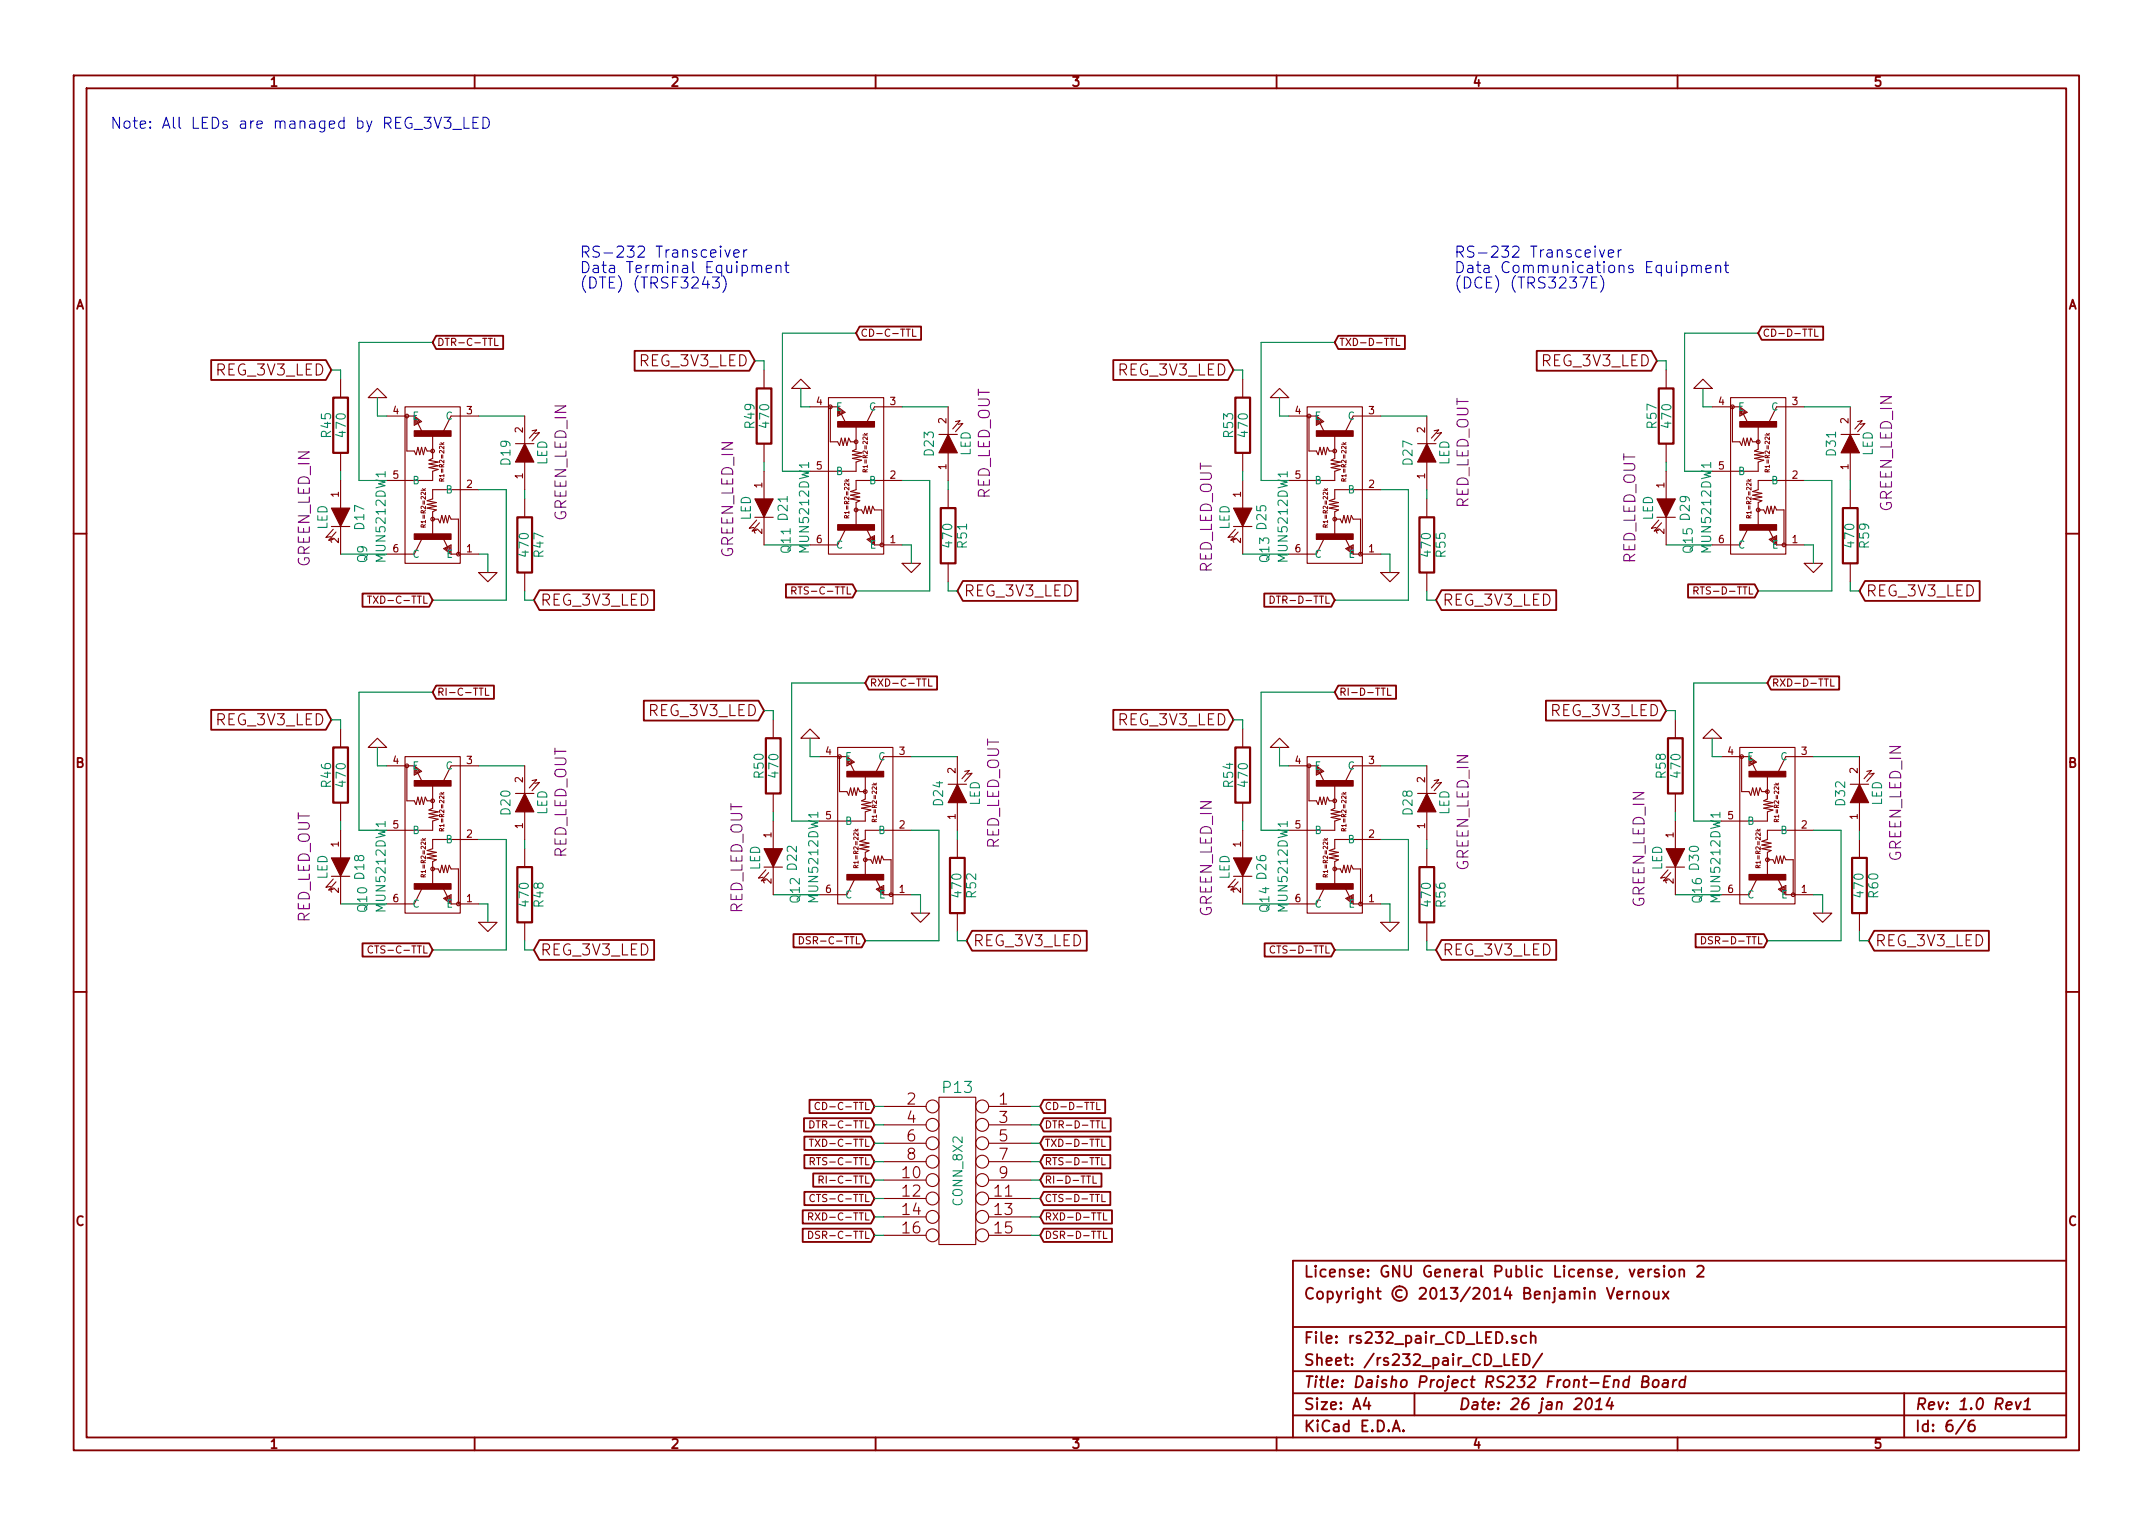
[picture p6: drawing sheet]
EESchema Schematic File Version 2  date 26/01/2014 16:37:13
LIBS:power
LIBS:device
LIBS:transistors
LIBS:conn
LIBS:linear
LIBS:regul
LIBS:74xx
LIBS:cmos4000
LIBS:adc-dac
LIBS:memory
LIBS:xilinx
LIBS:special
LIBS:microcontrollers
LIBS:dsp
LIBS:microchip
LIBS:analog_switches
LIBS:motorola
LIBS:texas
LIBS:intel
LIBS:audio
LIBS:interface
LIBS:digital-audio
LIBS:philips
LIBS:display
LIBS:cypress
LIBS:siliconi
LIBS:opto
LIBS:atmel
LIBS:contrib
LIBS:valves
LIBS:samtec_qsh_090-d
LIBS:hole
LIBS:TRS3237E
LIBS:TRSF3243
LIBS:MUN5212DW1
LIBS:MIC5318
LIBS:rs232_fe-cache
EELAYER 24 0
EELAYER END
$Descr A4 11693 8268
encoding utf-8
Sheet 6 6
Title "Daisho Project RS232 Front-End Board"
Date "26 jan 2014"
Rev "1.0 Rev1"
Comp ""
Comment1 "Copyright © 2013/2014 Benjamin Vernoux"
Comment2 "License: GNU General Public License, version 2"
Comment3 ""
Comment4 ""
$EndDescr
$Comp
L MUN5212DW1 Q9
U 1 1
P 2300 2650
F 0 "Q9" H 1900 2950 50  0000 L BNN
F 1 "MUN5212DW1" H 1900 2850 50  0000 L BNN
F 2 "transistor-npn" H 2300 2800 50  0001 C CNN
F 3 "http://www.onsemi.com/pub/Collateral/DTC124ED-D.PDF" H 2300 2650 60  0001 C CNN
F 4 "OnSemi" H 2300 2650 60  0001 C CNN "Manufacturer"
F 5 "MUN5212DW1T1G" H 2300 2650 60  0001 C CNN "Part#"
F 6 "Dual NPN Bipolar Digital Transistor (BRT)" H 2300 2650 60  0001 C CNN "Description"
F 7 "http://www.digikey.com/product-detail/en/MUN5212DW1T1G/MUN5212DW1T1GOSCT-ND/3462375" H 2300 2650 60  0001 C CNN "DigiKey"
	1    2300 2650
	0    -1   -1   0   
$EndComp
$Comp
L R R45
U 1 1
P 1850 2300
F 0 "R45" V 1930 2300 50  0000 C CNN
F 1 "470" V 1850 2300 50  0000 C CNN
F 2 "" H 1850 2300 60  0000 C CNN
F 3 "" H 1850 2300 60  0000 C CNN
	1    1850 2300
	-1   0    0    1   
$EndComp
Wire Wire Line
	2100 3000 1850 3000
Wire Wire Line
	1850 2600 1850 2550
$Comp
L GND #PWR058
U 1 1
P 2650 3100
F 0 "#PWR058" H 2650 3100 30  0001 C CNN
F 1 "GND" H 2650 3030 30  0001 C CNN
F 2 "" H 2650 3100 60  0001 C CNN
F 3 "" H 2650 3100 60  0001 C CNN
	1    2650 3100
	1    0    0    -1  
$EndComp
Wire Wire Line
	2600 3000 2650 3000
Wire Wire Line
	2650 3000 2650 3100
Text GLabel 1800 2000 0    60   Input ~ 0
REG_3V3_LED
Wire Wire Line
	1800 2000 1850 2000
Wire Wire Line
	1850 2000 1850 2050
$Comp
L R R47
U 1 1
P 2850 2950
F 0 "R47" V 2930 2950 50  0000 C CNN
F 1 "470" V 2850 2950 50  0000 C CNN
F 2 "" H 2850 2950 60  0000 C CNN
F 3 "" H 2850 2950 60  0000 C CNN
	1    2850 2950
	1    0    0    -1  
$EndComp
Wire Wire Line
	2600 2250 2850 2250
Wire Wire Line
	2850 2650 2850 2700
Text GLabel 2900 3250 2    60   Input ~ 0
REG_3V3_LED
Wire Wire Line
	2900 3250 2850 3250
Wire Wire Line
	2850 3250 2850 3200
$Comp
L GND #PWR059
U 1 1
P 2050 2150
F 0 "#PWR059" H 2050 2150 30  0001 C CNN
F 1 "GND" H 2050 2080 30  0001 C CNN
F 2 "" H 2050 2150 60  0001 C CNN
F 3 "" H 2050 2150 60  0001 C CNN
	1    2050 2150
	-1   0    0    1   
$EndComp
Wire Wire Line
	2100 2250 2050 2250
Wire Wire Line
	2050 2250 2050 2150
Wire Wire Line
	2100 2600 1950 2600
Wire Wire Line
	1950 2600 1950 1850
Wire Wire Line
	1950 1850 2350 1850
Wire Wire Line
	2600 2650 2750 2650
Wire Wire Line
	2750 2650 2750 3250
Wire Wire Line
	2750 3250 2350 3250
Text GLabel 2350 1850 2    39   Input ~ 0
DTR-C-TTL
$Comp
L MUN5212DW1 Q11
U 1 1
P 4600 2600
F 0 "Q11" H 4200 2900 50  0000 L BNN
F 1 "MUN5212DW1" H 4200 2800 50  0000 L BNN
F 2 "transistor-npn" H 4600 2750 50  0001 C CNN
F 3 "http://www.onsemi.com/pub/Collateral/DTC124ED-D.PDF" H 4600 2600 60  0001 C CNN
F 4 "OnSemi" H 4600 2600 60  0001 C CNN "Manufacturer"
F 5 "MUN5212DW1T1G" H 4600 2600 60  0001 C CNN "Part#"
F 6 "Dual NPN Bipolar Digital Transistor (BRT)" H 4600 2600 60  0001 C CNN "Description"
F 7 "http://www.digikey.com/product-detail/en/MUN5212DW1T1G/MUN5212DW1T1GOSCT-ND/3462375" H 4600 2600 60  0001 C CNN "DigiKey"
	1    4600 2600
	0    -1   -1   0   
$EndComp
$Comp
L R R49
U 1 1
P 4150 2250
F 0 "R49" V 4230 2250 50  0000 C CNN
F 1 "470" V 4150 2250 50  0000 C CNN
F 2 "" H 4150 2250 60  0000 C CNN
F 3 "" H 4150 2250 60  0000 C CNN
	1    4150 2250
	-1   0    0    1   
$EndComp
Wire Wire Line
	4400 2950 4150 2950
Wire Wire Line
	4150 2550 4150 2500
$Comp
L GND #PWR060
U 1 1
P 4950 3050
F 0 "#PWR060" H 4950 3050 30  0001 C CNN
F 1 "GND" H 4950 2980 30  0001 C CNN
F 2 "" H 4950 3050 60  0001 C CNN
F 3 "" H 4950 3050 60  0001 C CNN
	1    4950 3050
	1    0    0    -1  
$EndComp
Wire Wire Line
	4900 2950 4950 2950
Wire Wire Line
	4950 2950 4950 3050
Text GLabel 4100 1950 0    60   Input ~ 0
REG_3V3_LED
Wire Wire Line
	4100 1950 4150 1950
Wire Wire Line
	4150 1950 4150 2000
$Comp
L R R51
U 1 1
P 5150 2900
F 0 "R51" V 5230 2900 50  0000 C CNN
F 1 "470" V 5150 2900 50  0000 C CNN
F 2 "" H 5150 2900 60  0000 C CNN
F 3 "" H 5150 2900 60  0000 C CNN
	1    5150 2900
	1    0    0    -1  
$EndComp
Wire Wire Line
	4900 2200 5150 2200
Wire Wire Line
	5150 2600 5150 2650
Text GLabel 5200 3200 2    60   Input ~ 0
REG_3V3_LED
Wire Wire Line
	5200 3200 5150 3200
Wire Wire Line
	5150 3200 5150 3150
$Comp
L GND #PWR061
U 1 1
P 4350 2100
F 0 "#PWR061" H 4350 2100 30  0001 C CNN
F 1 "GND" H 4350 2030 30  0001 C CNN
F 2 "" H 4350 2100 60  0001 C CNN
F 3 "" H 4350 2100 60  0001 C CNN
	1    4350 2100
	-1   0    0    1   
$EndComp
Wire Wire Line
	4400 2200 4350 2200
Wire Wire Line
	4350 2200 4350 2100
Wire Wire Line
	4400 2550 4250 2550
Wire Wire Line
	4250 2550 4250 1800
Wire Wire Line
	4250 1800 4650 1800
Wire Wire Line
	4900 2600 5050 2600
Wire Wire Line
	5050 2600 5050 3200
Wire Wire Line
	5050 3200 4650 3200
Text GLabel 4650 3200 0    39   Input ~ 0
RTS-C-TTL
$Comp
L MUN5212DW1 Q10
U 1 1
P 2300 4550
F 0 "Q10" H 1900 4850 50  0000 L BNN
F 1 "MUN5212DW1" H 1900 4750 50  0000 L BNN
F 2 "transistor-npn" H 2300 4700 50  0001 C CNN
F 3 "http://www.onsemi.com/pub/Collateral/DTC124ED-D.PDF" H 2300 4550 60  0001 C CNN
F 4 "OnSemi" H 2300 4550 60  0001 C CNN "Manufacturer"
F 5 "MUN5212DW1T1G" H 2300 4550 60  0001 C CNN "Part#"
F 6 "Dual NPN Bipolar Digital Transistor (BRT)" H 2300 4550 60  0001 C CNN "Description"
F 7 "http://www.digikey.com/product-detail/en/MUN5212DW1T1G/MUN5212DW1T1GOSCT-ND/3462375" H 2300 4550 60  0001 C CNN "DigiKey"
	1    2300 4550
	0    -1   -1   0   
$EndComp
$Comp
L R R46
U 1 1
P 1850 4200
F 0 "R46" V 1930 4200 50  0000 C CNN
F 1 "470" V 1850 4200 50  0000 C CNN
F 2 "" H 1850 4200 60  0000 C CNN
F 3 "" H 1850 4200 60  0000 C CNN
	1    1850 4200
	-1   0    0    1   
$EndComp
Wire Wire Line
	2100 4900 1850 4900
Wire Wire Line
	1850 4500 1850 4450
$Comp
L GND #PWR062
U 1 1
P 2650 5000
F 0 "#PWR062" H 2650 5000 30  0001 C CNN
F 1 "GND" H 2650 4930 30  0001 C CNN
F 2 "" H 2650 5000 60  0001 C CNN
F 3 "" H 2650 5000 60  0001 C CNN
	1    2650 5000
	1    0    0    -1  
$EndComp
Wire Wire Line
	2600 4900 2650 4900
Wire Wire Line
	2650 4900 2650 5000
Text GLabel 1800 3900 0    60   Input ~ 0
REG_3V3_LED
Wire Wire Line
	1800 3900 1850 3900
Wire Wire Line
	1850 3900 1850 3950
$Comp
L R R48
U 1 1
P 2850 4850
F 0 "R48" V 2930 4850 50  0000 C CNN
F 1 "470" V 2850 4850 50  0000 C CNN
F 2 "" H 2850 4850 60  0000 C CNN
F 3 "" H 2850 4850 60  0000 C CNN
	1    2850 4850
	1    0    0    -1  
$EndComp
Wire Wire Line
	2600 4150 2850 4150
Wire Wire Line
	2850 4550 2850 4600
Text GLabel 2900 5150 2    60   Input ~ 0
REG_3V3_LED
Wire Wire Line
	2900 5150 2850 5150
Wire Wire Line
	2850 5150 2850 5100
$Comp
L GND #PWR063
U 1 1
P 2050 4050
F 0 "#PWR063" H 2050 4050 30  0001 C CNN
F 1 "GND" H 2050 3980 30  0001 C CNN
F 2 "" H 2050 4050 60  0001 C CNN
F 3 "" H 2050 4050 60  0001 C CNN
	1    2050 4050
	-1   0    0    1   
$EndComp
Wire Wire Line
	2100 4150 2050 4150
Wire Wire Line
	2050 4150 2050 4050
Wire Wire Line
	2100 4500 1950 4500
Wire Wire Line
	1950 4500 1950 3750
Wire Wire Line
	1950 3750 2350 3750
Wire Wire Line
	2600 4550 2750 4550
Wire Wire Line
	2750 4550 2750 5150
Wire Wire Line
	2750 5150 2350 5150
$Comp
L MUN5212DW1 Q12
U 1 1
P 4650 4500
F 0 "Q12" H 4250 4800 50  0000 L BNN
F 1 "MUN5212DW1" H 4250 4700 50  0000 L BNN
F 2 "transistor-npn" H 4650 4650 50  0001 C CNN
F 3 "http://www.onsemi.com/pub/Collateral/DTC124ED-D.PDF" H 4650 4500 60  0001 C CNN
F 4 "OnSemi" H 4650 4500 60  0001 C CNN "Manufacturer"
F 5 "MUN5212DW1T1G" H 4650 4500 60  0001 C CNN "Part#"
F 6 "Dual NPN Bipolar Digital Transistor (BRT)" H 4650 4500 60  0001 C CNN "Description"
F 7 "http://www.digikey.com/product-detail/en/MUN5212DW1T1G/MUN5212DW1T1GOSCT-ND/3462375" H 4650 4500 60  0001 C CNN "DigiKey"
	1    4650 4500
	0    -1   -1   0   
$EndComp
$Comp
L R R50
U 1 1
P 4200 4150
F 0 "R50" V 4280 4150 50  0000 C CNN
F 1 "470" V 4200 4150 50  0000 C CNN
F 2 "" H 4200 4150 60  0000 C CNN
F 3 "" H 4200 4150 60  0000 C CNN
	1    4200 4150
	-1   0    0    1   
$EndComp
Wire Wire Line
	4450 4850 4200 4850
Wire Wire Line
	4200 4450 4200 4400
$Comp
L GND #PWR064
U 1 1
P 5000 4950
F 0 "#PWR064" H 5000 4950 30  0001 C CNN
F 1 "GND" H 5000 4880 30  0001 C CNN
F 2 "" H 5000 4950 60  0001 C CNN
F 3 "" H 5000 4950 60  0001 C CNN
	1    5000 4950
	1    0    0    -1  
$EndComp
Text GLabel 4150 3850 0    60   Input ~ 0
REG_3V3_LED
Wire Wire Line
	4150 3850 4200 3850
Wire Wire Line
	4200 3850 4200 3900
$Comp
L R R52
U 1 1
P 5200 4800
F 0 "R52" V 5280 4800 50  0000 C CNN
F 1 "470" V 5200 4800 50  0000 C CNN
F 2 "" H 5200 4800 60  0000 C CNN
F 3 "" H 5200 4800 60  0000 C CNN
	1    5200 4800
	1    0    0    -1  
$EndComp
Wire Wire Line
	4950 4100 5200 4100
Wire Wire Line
	5200 4500 5200 4550
Text GLabel 5250 5100 2    60   Input ~ 0
REG_3V3_LED
Wire Wire Line
	5250 5100 5200 5100
Wire Wire Line
	5200 5100 5200 5050
$Comp
L GND #PWR065
U 1 1
P 4400 4000
F 0 "#PWR065" H 4400 4000 30  0001 C CNN
F 1 "GND" H 4400 3930 30  0001 C CNN
F 2 "" H 4400 4000 60  0001 C CNN
F 3 "" H 4400 4000 60  0001 C CNN
	1    4400 4000
	-1   0    0    1   
$EndComp
Wire Wire Line
	4450 4100 4400 4100
Wire Wire Line
	4400 4100 4400 4000
Wire Wire Line
	4450 4450 4300 4450
Wire Wire Line
	4300 4450 4300 3700
Wire Wire Line
	4300 3700 4700 3700
Wire Wire Line
	4950 4500 5100 4500
Wire Wire Line
	5100 4500 5100 5100
Wire Wire Line
	5100 5100 4700 5100
Text GLabel 2350 3250 0    39   Input ~ 0
TXD-C-TTL
$Comp
L CONN_8X2 P13
U 1 1
P 5200 6350
F 0 "P13" H 5200 6800 60  0000 C CNN
F 1 "CONN_8X2" V 5200 6350 50  0000 C CNN
F 2 "" H 5200 6350 60  0001 C CNN
F 3 "" H 5200 6350 60  0001 C CNN
F 4 "FCI" H 5200 6350 60  0001 C CNN "Manufacturer"
F 5 "67996-416HLF" H 5200 6350 60  0001 C CNN "Part#"
F 6 "CONN HEADER 16POS .100 STR TIN" H 5200 6350 60  0001 C CNN "Description"
F 7 "http://www.digikey.com/product-detail/en/67996-416HLF/609-3220-ND/1878538" H 5200 6350 60  0001 C CNN "Field7"
	1    5200 6350
	-1   0    0    -1  
$EndComp
Text GLabel 4750 6000 0    39   Input ~ 0
CD-C-TTL
Text GLabel 4750 6100 0    39   Input ~ 0
DTR-C-TTL
Text GLabel 4750 6200 0    39   Input ~ 0
TXD-C-TTL
Text GLabel 4750 6300 0    39   Input ~ 0
RTS-C-TTL
Text GLabel 4750 6400 0    39   Input ~ 0
RI-C-TTL
Text GLabel 4750 6500 0    39   Input ~ 0
CTS-C-TTL
Text GLabel 4750 6600 0    39   Input ~ 0
RXD-C-TTL
Text GLabel 4750 6700 0    39   Input ~ 0
DSR-C-TTL
Text GLabel 5650 6000 2    39   Input ~ 0
CD-D-TTL
Text GLabel 5650 6100 2    39   Input ~ 0
DTR-D-TTL
Text GLabel 5650 6200 2    39   Input ~ 0
TXD-D-TTL
Text GLabel 5650 6300 2    39   Input ~ 0
RTS-D-TTL
Text GLabel 5650 6400 2    39   Input ~ 0
RI-D-TTL
Text GLabel 5650 6500 2    39   Input ~ 0
CTS-D-TTL
Text GLabel 5650 6600 2    39   Input ~ 0
RXD-D-TTL
Text GLabel 5650 6700 2    39   Input ~ 0
DSR-D-TTL
Wire Wire Line
	4750 6000 4800 6000
Wire Wire Line
	4800 6100 4750 6100
Wire Wire Line
	4750 6200 4800 6200
Wire Wire Line
	4800 6300 4750 6300
Wire Wire Line
	4750 6400 4800 6400
Wire Wire Line
	4800 6500 4750 6500
Wire Wire Line
	4750 6600 4800 6600
Wire Wire Line
	4800 6700 4750 6700
Wire Wire Line
	5600 6000 5650 6000
Wire Wire Line
	5650 6100 5600 6100
Wire Wire Line
	5600 6200 5650 6200
Wire Wire Line
	5650 6300 5600 6300
Wire Wire Line
	5600 6400 5650 6400
Wire Wire Line
	5650 6500 5600 6500
Wire Wire Line
	5600 6600 5650 6600
Wire Wire Line
	5650 6700 5600 6700
$Comp
L LED D23
U 1 1
P 5150 2400
F 0 "D23" H 5150 2500 50  0000 C CNN
F 1 "LED" H 5150 2300 50  0000 C CNN
F 2 "" H 5150 2400 60  0000 C CNN
F 3 "" H 5150 2400 60  0000 C CNN
F 4 "RED_LED_OUT" H 5150 2200 60  0000 C CNN "Note"
	1    5150 2400
	0    -1   -1   0   
$EndComp
Text GLabel 4650 1800 2    39   Input ~ 0
CD-C-TTL
Text GLabel 2350 3750 2    39   Input ~ 0
RI-C-TTL
Text GLabel 2350 5150 0    39   Input ~ 0
CTS-C-TTL
Text GLabel 4700 5100 0    39   Input ~ 0
DSR-C-TTL
Text GLabel 4700 3700 2    39   Input ~ 0
RXD-C-TTL
$Comp
L MUN5212DW1 Q13
U 1 1
P 7200 2650
F 0 "Q13" H 6800 2950 50  0000 L BNN
F 1 "MUN5212DW1" H 6800 2850 50  0000 L BNN
F 2 "transistor-npn" H 7200 2800 50  0001 C CNN
F 3 "http://www.onsemi.com/pub/Collateral/DTC124ED-D.PDF" H 7200 2650 60  0001 C CNN
F 4 "OnSemi" H 7200 2650 60  0001 C CNN "Manufacturer"
F 5 "MUN5212DW1T1G" H 7200 2650 60  0001 C CNN "Part#"
F 6 "Dual NPN Bipolar Digital Transistor (BRT)" H 7200 2650 60  0001 C CNN "Description"
F 7 "http://www.digikey.com/product-detail/en/MUN5212DW1T1G/MUN5212DW1T1GOSCT-ND/3462375" H 7200 2650 60  0001 C CNN "DigiKey"
	1    7200 2650
	0    -1   -1   0   
$EndComp
$Comp
L R R53
U 1 1
P 6750 2300
F 0 "R53" V 6830 2300 50  0000 C CNN
F 1 "470" V 6750 2300 50  0000 C CNN
F 2 "" H 6750 2300 60  0000 C CNN
F 3 "" H 6750 2300 60  0000 C CNN
	1    6750 2300
	-1   0    0    1   
$EndComp
$Comp
L LED D25
U 1 1
P 6750 2800
F 0 "D25" H 6750 2900 50  0000 C CNN
F 1 "LED" H 6750 2700 50  0000 C CNN
F 2 "" H 6750 2800 60  0000 C CNN
F 3 "" H 6750 2800 60  0000 C CNN
F 4 "RED_LED_OUT" H 6750 2600 60  0000 C CNN "Note"
	1    6750 2800
	0    1    1    0   
$EndComp
Wire Wire Line
	7000 3000 6750 3000
Wire Wire Line
	6750 2600 6750 2550
$Comp
L GND #PWR066
U 1 1
P 7550 3100
F 0 "#PWR066" H 7550 3100 30  0001 C CNN
F 1 "GND" H 7550 3030 30  0001 C CNN
F 2 "" H 7550 3100 60  0001 C CNN
F 3 "" H 7550 3100 60  0001 C CNN
	1    7550 3100
	1    0    0    -1  
$EndComp
Wire Wire Line
	7500 3000 7550 3000
Wire Wire Line
	7550 3000 7550 3100
Text GLabel 6700 2000 0    60   Input ~ 0
REG_3V3_LED
Wire Wire Line
	6700 2000 6750 2000
Wire Wire Line
	6750 2000 6750 2050
$Comp
L R R55
U 1 1
P 7750 2950
F 0 "R55" V 7830 2950 50  0000 C CNN
F 1 "470" V 7750 2950 50  0000 C CNN
F 2 "" H 7750 2950 60  0000 C CNN
F 3 "" H 7750 2950 60  0000 C CNN
	1    7750 2950
	1    0    0    -1  
$EndComp
$Comp
L LED D27
U 1 1
P 7750 2450
F 0 "D27" H 7750 2550 50  0000 C CNN
F 1 "LED" H 7750 2350 50  0000 C CNN
F 2 "" H 7750 2450 60  0000 C CNN
F 3 "" H 7750 2450 60  0000 C CNN
F 4 "RED_LED_OUT" H 7750 2250 60  0000 C CNN "note"
	1    7750 2450
	0    -1   -1   0   
$EndComp
Wire Wire Line
	7500 2250 7750 2250
Wire Wire Line
	7750 2650 7750 2700
Text GLabel 7800 3250 2    60   Input ~ 0
REG_3V3_LED
Wire Wire Line
	7800 3250 7750 3250
Wire Wire Line
	7750 3250 7750 3200
$Comp
L GND #PWR067
U 1 1
P 6950 2150
F 0 "#PWR067" H 6950 2150 30  0001 C CNN
F 1 "GND" H 6950 2080 30  0001 C CNN
F 2 "" H 6950 2150 60  0001 C CNN
F 3 "" H 6950 2150 60  0001 C CNN
	1    6950 2150
	-1   0    0    1   
$EndComp
Wire Wire Line
	7000 2250 6950 2250
Wire Wire Line
	6950 2250 6950 2150
Wire Wire Line
	7000 2600 6850 2600
Wire Wire Line
	6850 2600 6850 1850
Wire Wire Line
	6850 1850 7250 1850
Wire Wire Line
	7500 2650 7650 2650
Wire Wire Line
	7650 2650 7650 3250
Wire Wire Line
	7650 3250 7250 3250
Text GLabel 7250 3250 0    39   Input ~ 0
DTR-D-TTL
$Comp
L MUN5212DW1 Q15
U 1 1
P 9500 2600
F 0 "Q15" H 9100 2900 50  0000 L BNN
F 1 "MUN5212DW1" H 9100 2800 50  0000 L BNN
F 2 "transistor-npn" H 9500 2750 50  0001 C CNN
F 3 "http://www.onsemi.com/pub/Collateral/DTC124ED-D.PDF" H 9500 2600 60  0001 C CNN
F 4 "OnSemi" H 9500 2600 60  0001 C CNN "Manufacturer"
F 5 "MUN5212DW1T1G" H 9500 2600 60  0001 C CNN "Part#"
F 6 "Dual NPN Bipolar Digital Transistor (BRT)" H 9500 2600 60  0001 C CNN "Description"
F 7 "http://www.digikey.com/product-detail/en/MUN5212DW1T1G/MUN5212DW1T1GOSCT-ND/3462375" H 9500 2600 60  0001 C CNN "DigiKey"
	1    9500 2600
	0    -1   -1   0   
$EndComp
$Comp
L R R57
U 1 1
P 9050 2250
F 0 "R57" V 9130 2250 50  0000 C CNN
F 1 "470" V 9050 2250 50  0000 C CNN
F 2 "" H 9050 2250 60  0000 C CNN
F 3 "" H 9050 2250 60  0000 C CNN
	1    9050 2250
	-1   0    0    1   
$EndComp
Wire Wire Line
	9300 2950 9050 2950
Wire Wire Line
	9050 2550 9050 2500
$Comp
L GND #PWR068
U 1 1
P 9850 3050
F 0 "#PWR068" H 9850 3050 30  0001 C CNN
F 1 "GND" H 9850 2980 30  0001 C CNN
F 2 "" H 9850 3050 60  0001 C CNN
F 3 "" H 9850 3050 60  0001 C CNN
	1    9850 3050
	1    0    0    -1  
$EndComp
Wire Wire Line
	9800 2950 9850 2950
Wire Wire Line
	9850 2950 9850 3050
Text GLabel 9000 1950 0    60   Input ~ 0
REG_3V3_LED
Wire Wire Line
	9000 1950 9050 1950
Wire Wire Line
	9050 1950 9050 2000
$Comp
L R R59
U 1 1
P 10050 2900
F 0 "R59" V 10130 2900 50  0000 C CNN
F 1 "470" V 10050 2900 50  0000 C CNN
F 2 "" H 10050 2900 60  0000 C CNN
F 3 "" H 10050 2900 60  0000 C CNN
	1    10050 2900
	1    0    0    -1  
$EndComp
$Comp
L LED D31
U 1 1
P 10050 2400
F 0 "D31" H 10050 2500 50  0000 C CNN
F 1 "LED" H 10050 2300 50  0000 C CNN
F 2 "" H 10050 2400 60  0000 C CNN
F 3 "" H 10050 2400 60  0000 C CNN
F 4 "GREEN_LED_IN" H 10000 2200 60  0000 C CNN "Note"
	1    10050 2400
	0    -1   -1   0   
$EndComp
Wire Wire Line
	9800 2200 10050 2200
Wire Wire Line
	10050 2600 10050 2650
Text GLabel 10100 3200 2    60   Input ~ 0
REG_3V3_LED
Wire Wire Line
	10100 3200 10050 3200
Wire Wire Line
	10050 3200 10050 3150
$Comp
L GND #PWR069
U 1 1
P 9250 2100
F 0 "#PWR069" H 9250 2100 30  0001 C CNN
F 1 "GND" H 9250 2030 30  0001 C CNN
F 2 "" H 9250 2100 60  0001 C CNN
F 3 "" H 9250 2100 60  0001 C CNN
	1    9250 2100
	-1   0    0    1   
$EndComp
Wire Wire Line
	9300 2200 9250 2200
Wire Wire Line
	9250 2200 9250 2100
Wire Wire Line
	9300 2550 9150 2550
Wire Wire Line
	9150 2550 9150 1800
Wire Wire Line
	9150 1800 9550 1800
Wire Wire Line
	9800 2600 9950 2600
Wire Wire Line
	9950 2600 9950 3200
Wire Wire Line
	9950 3200 9550 3200
Text GLabel 9550 3200 0    39   Input ~ 0
RTS-D-TTL
$Comp
L MUN5212DW1 Q14
U 1 1
P 7200 4550
F 0 "Q14" H 6800 4850 50  0000 L BNN
F 1 "MUN5212DW1" H 6800 4750 50  0000 L BNN
F 2 "transistor-npn" H 7200 4700 50  0001 C CNN
F 3 "http://www.onsemi.com/pub/Collateral/DTC124ED-D.PDF" H 7200 4550 60  0001 C CNN
F 4 "OnSemi" H 7200 4550 60  0001 C CNN "Manufacturer"
F 5 "MUN5212DW1T1G" H 7200 4550 60  0001 C CNN "Part#"
F 6 "Dual NPN Bipolar Digital Transistor (BRT)" H 7200 4550 60  0001 C CNN "Description"
F 7 "http://www.digikey.com/product-detail/en/MUN5212DW1T1G/MUN5212DW1T1GOSCT-ND/3462375" H 7200 4550 60  0001 C CNN "DigiKey"
	1    7200 4550
	0    -1   -1   0   
$EndComp
$Comp
L R R54
U 1 1
P 6750 4200
F 0 "R54" V 6830 4200 50  0000 C CNN
F 1 "470" V 6750 4200 50  0000 C CNN
F 2 "" H 6750 4200 60  0000 C CNN
F 3 "" H 6750 4200 60  0000 C CNN
	1    6750 4200
	-1   0    0    1   
$EndComp
Wire Wire Line
	7000 4900 6750 4900
Wire Wire Line
	6750 4500 6750 4450
$Comp
L GND #PWR070
U 1 1
P 7550 5000
F 0 "#PWR070" H 7550 5000 30  0001 C CNN
F 1 "GND" H 7550 4930 30  0001 C CNN
F 2 "" H 7550 5000 60  0001 C CNN
F 3 "" H 7550 5000 60  0001 C CNN
	1    7550 5000
	1    0    0    -1  
$EndComp
Wire Wire Line
	7500 4900 7550 4900
Wire Wire Line
	7550 4900 7550 5000
Text GLabel 6700 3900 0    60   Input ~ 0
REG_3V3_LED
Wire Wire Line
	6700 3900 6750 3900
Wire Wire Line
	6750 3900 6750 3950
$Comp
L R R56
U 1 1
P 7750 4850
F 0 "R56" V 7830 4850 50  0000 C CNN
F 1 "470" V 7750 4850 50  0000 C CNN
F 2 "" H 7750 4850 60  0000 C CNN
F 3 "" H 7750 4850 60  0000 C CNN
	1    7750 4850
	1    0    0    -1  
$EndComp
Wire Wire Line
	7500 4150 7750 4150
Wire Wire Line
	7750 4550 7750 4600
Text GLabel 7800 5150 2    60   Input ~ 0
REG_3V3_LED
Wire Wire Line
	7800 5150 7750 5150
Wire Wire Line
	7750 5150 7750 5100
$Comp
L GND #PWR071
U 1 1
P 6950 4050
F 0 "#PWR071" H 6950 4050 30  0001 C CNN
F 1 "GND" H 6950 3980 30  0001 C CNN
F 2 "" H 6950 4050 60  0001 C CNN
F 3 "" H 6950 4050 60  0001 C CNN
	1    6950 4050
	-1   0    0    1   
$EndComp
Wire Wire Line
	7000 4150 6950 4150
Wire Wire Line
	6950 4150 6950 4050
Wire Wire Line
	7000 4500 6850 4500
Wire Wire Line
	6850 4500 6850 3750
Wire Wire Line
	6850 3750 7250 3750
Wire Wire Line
	7500 4550 7650 4550
Wire Wire Line
	7650 4550 7650 5150
Wire Wire Line
	7650 5150 7250 5150
$Comp
L MUN5212DW1 Q16
U 1 1
P 9550 4500
F 0 "Q16" H 9150 4800 50  0000 L BNN
F 1 "MUN5212DW1" H 9150 4700 50  0000 L BNN
F 2 "transistor-npn" H 9550 4650 50  0001 C CNN
F 3 "http://www.onsemi.com/pub/Collateral/DTC124ED-D.PDF" H 9550 4500 60  0001 C CNN
F 4 "OnSemi" H 9550 4500 60  0001 C CNN "Manufacturer"
F 5 "MUN5212DW1T1G" H 9550 4500 60  0001 C CNN "Part#"
F 6 "Dual NPN Bipolar Digital Transistor (BRT)" H 9550 4500 60  0001 C CNN "Description"
F 7 "http://www.digikey.com/product-detail/en/MUN5212DW1T1G/MUN5212DW1T1GOSCT-ND/3462375" H 9550 4500 60  0001 C CNN "DigiKey"
	1    9550 4500
	0    -1   -1   0   
$EndComp
$Comp
L R R58
U 1 1
P 9100 4150
F 0 "R58" V 9180 4150 50  0000 C CNN
F 1 "470" V 9100 4150 50  0000 C CNN
F 2 "" H 9100 4150 60  0000 C CNN
F 3 "" H 9100 4150 60  0000 C CNN
	1    9100 4150
	-1   0    0    1   
$EndComp
Wire Wire Line
	9350 4850 9100 4850
Wire Wire Line
	9100 4450 9100 4400
$Comp
L GND #PWR072
U 1 1
P 9900 4950
F 0 "#PWR072" H 9900 4950 30  0001 C CNN
F 1 "GND" H 9900 4880 30  0001 C CNN
F 2 "" H 9900 4950 60  0001 C CNN
F 3 "" H 9900 4950 60  0001 C CNN
	1    9900 4950
	1    0    0    -1  
$EndComp
Wire Wire Line
	9850 4850 9900 4850
Wire Wire Line
	9900 4850 9900 4950
Text GLabel 9050 3850 0    60   Input ~ 0
REG_3V3_LED
Wire Wire Line
	9050 3850 9100 3850
Wire Wire Line
	9100 3850 9100 3900
$Comp
L R R60
U 1 1
P 10100 4800
F 0 "R60" V 10180 4800 50  0000 C CNN
F 1 "470" V 10100 4800 50  0000 C CNN
F 2 "" H 10100 4800 60  0000 C CNN
F 3 "" H 10100 4800 60  0000 C CNN
	1    10100 4800
	1    0    0    -1  
$EndComp
Wire Wire Line
	9850 4100 10100 4100
Wire Wire Line
	10100 4500 10100 4550
Text GLabel 10150 5100 2    60   Input ~ 0
REG_3V3_LED
Wire Wire Line
	10150 5100 10100 5100
Wire Wire Line
	10100 5100 10100 5050
$Comp
L GND #PWR073
U 1 1
P 9300 4000
F 0 "#PWR073" H 9300 4000 30  0001 C CNN
F 1 "GND" H 9300 3930 30  0001 C CNN
F 2 "" H 9300 4000 60  0001 C CNN
F 3 "" H 9300 4000 60  0001 C CNN
	1    9300 4000
	-1   0    0    1   
$EndComp
Wire Wire Line
	9350 4100 9300 4100
Wire Wire Line
	9300 4100 9300 4000
Wire Wire Line
	9350 4450 9200 4450
Wire Wire Line
	9200 4450 9200 3700
Wire Wire Line
	9200 3700 9600 3700
Wire Wire Line
	9850 4500 10000 4500
Wire Wire Line
	10000 4500 10000 5100
Wire Wire Line
	10000 5100 9600 5100
Text GLabel 7250 1850 2    39   Input ~ 0
TXD-D-TTL
$Comp
L LED D29
U 1 1
P 9050 2750
F 0 "D29" H 9050 2850 50  0000 C CNN
F 1 "LED" H 9050 2650 50  0000 C CNN
F 2 "" H 9050 2750 60  0000 C CNN
F 3 "" H 9050 2750 60  0000 C CNN
F 4 "RED_LED_OUT" H 9050 2550 60  0000 C CNN "Note"
	1    9050 2750
	0    1    1    0   
$EndComp
Text GLabel 9550 1800 2    39   Input ~ 0
CD-D-TTL
Text GLabel 7250 3750 2    39   Input ~ 0
RI-D-TTL
Text GLabel 7250 5150 0    39   Input ~ 0
CTS-D-TTL
Text GLabel 9600 5100 0    39   Input ~ 0
DSR-D-TTL
Text GLabel 9600 3700 2    39   Input ~ 0
RXD-D-TTL
$Comp
L LED D32
U 1 1
P 10100 4300
F 0 "D32" H 10100 4400 50  0000 C CNN
F 1 "LED" H 10100 4200 50  0000 C CNN
F 2 "" H 10100 4300 60  0000 C CNN
F 3 "" H 10100 4300 60  0000 C CNN
F 4 "GREEN_LED_IN" H 10050 4100 60  0000 C CNN "Note"
	1    10100 4300
	0    -1   -1   0   
$EndComp
$Comp
L LED D30
U 1 1
P 9100 4650
F 0 "D30" H 9100 4750 50  0000 C CNN
F 1 "LED" H 9100 4550 50  0000 C CNN
F 2 "" H 9100 4650 60  0000 C CNN
F 3 "" H 9100 4650 60  0000 C CNN
F 4 "GREEN_LED_IN" H 9050 4450 60  0000 C CNN "Note"
	1    9100 4650
	0    1    1    0   
$EndComp
$Comp
L LED D26
U 1 1
P 6750 4700
F 0 "D26" H 6750 4800 50  0000 C CNN
F 1 "LED" H 6750 4600 50  0000 C CNN
F 2 "" H 6750 4700 60  0000 C CNN
F 3 "" H 6750 4700 60  0000 C CNN
F 4 "GREEN_LED_IN" H 6700 4500 60  0000 C CNN "Note"
	1    6750 4700
	0    1    1    0   
$EndComp
$Comp
L LED D28
U 1 1
P 7750 4350
F 0 "D28" H 7750 4450 50  0000 C CNN
F 1 "LED" H 7750 4250 50  0000 C CNN
F 2 "" H 7750 4350 60  0000 C CNN
F 3 "" H 7750 4350 60  0000 C CNN
F 4 "GREEN_LED_IN" H 7700 4150 60  0000 C CNN "Note"
	1    7750 4350
	0    -1   -1   0   
$EndComp
$Comp
L LED D17
U 1 1
P 1850 2800
F 0 "D17" H 1850 2900 50  0000 C CNN
F 1 "LED" H 1850 2700 50  0000 C CNN
F 2 "" H 1850 2800 60  0000 C CNN
F 3 "" H 1850 2800 60  0000 C CNN
F 4 "GREEN_LED_IN" H 1800 2600 60  0000 C CNN "Note"
	1    1850 2800
	0    1    1    0   
$EndComp
$Comp
L LED D19
U 1 1
P 2850 2450
F 0 "D19" H 2850 2550 50  0000 C CNN
F 1 "LED" H 2850 2350 50  0000 C CNN
F 2 "" H 2850 2450 60  0000 C CNN
F 3 "" H 2850 2450 60  0000 C CNN
F 4 "GREEN_LED_IN" H 2800 2250 60  0000 C CNN "Note"
	1    2850 2450
	0    -1   -1   0   
$EndComp
$Comp
L LED D20
U 1 1
P 2850 4350
F 0 "D20" H 2850 4450 50  0000 C CNN
F 1 "LED" H 2850 4250 50  0000 C CNN
F 2 "" H 2850 4350 60  0000 C CNN
F 3 "" H 2850 4350 60  0000 C CNN
F 4 "RED_LED_OUT" H 2850 4150 60  0000 C CNN "note"
	1    2850 4350
	0    -1   -1   0   
$EndComp
$Comp
L LED D18
U 1 1
P 1850 4700
F 0 "D18" H 1850 4800 50  0000 C CNN
F 1 "LED" H 1850 4600 50  0000 C CNN
F 2 "" H 1850 4700 60  0000 C CNN
F 3 "" H 1850 4700 60  0000 C CNN
F 4 "RED_LED_OUT" H 1850 4500 60  0000 C CNN "Note"
	1    1850 4700
	0    1    1    0   
$EndComp
$Comp
L LED D21
U 1 1
P 4150 2750
F 0 "D21" H 4150 2850 50  0000 C CNN
F 1 "LED" H 4150 2650 50  0000 C CNN
F 2 "" H 4150 2750 60  0000 C CNN
F 3 "" H 4150 2750 60  0000 C CNN
F 4 "GREEN_LED_IN" H 4100 2550 60  0000 C CNN "Note"
	1    4150 2750
	0    1    1    0   
$EndComp
$Comp
L LED D22
U 1 1
P 4200 4650
F 0 "D22" H 4200 4750 50  0000 C CNN
F 1 "LED" H 4200 4550 50  0000 C CNN
F 2 "" H 4200 4650 60  0000 C CNN
F 3 "" H 4200 4650 60  0000 C CNN
F 4 "RED_LED_OUT" H 4200 4450 60  0000 C CNN "Note"
	1    4200 4650
	0    1    1    0   
$EndComp
$Comp
L LED D24
U 1 1
P 5200 4300
F 0 "D24" H 5200 4400 50  0000 C CNN
F 1 "LED" H 5200 4200 50  0000 C CNN
F 2 "" H 5200 4300 60  0000 C CNN
F 3 "" H 5200 4300 60  0000 C CNN
F 4 "RED_LED_OUT" H 5200 4100 60  0000 C CNN "note"
	1    5200 4300
	0    -1   -1   0   
$EndComp
Text Notes 3150 1400 0    60   ~ 0
RS-232 Transceiver\nData Terminal Equipment\n(DTE) (TRSF3243)
Text Notes 7900 1400 0    60   ~ 0
RS-232 Transceiver\nData Communications Equipment\n(DCE) (TRS3237E)
Text Notes 600  700  0    60   ~ 0
Note: All LEDs are managed by REG_3V3_LED
Wire Wire Line
	4950 4850 5000 4850
Wire Wire Line
	5000 4850 5000 4950
$EndSCHEMATC
